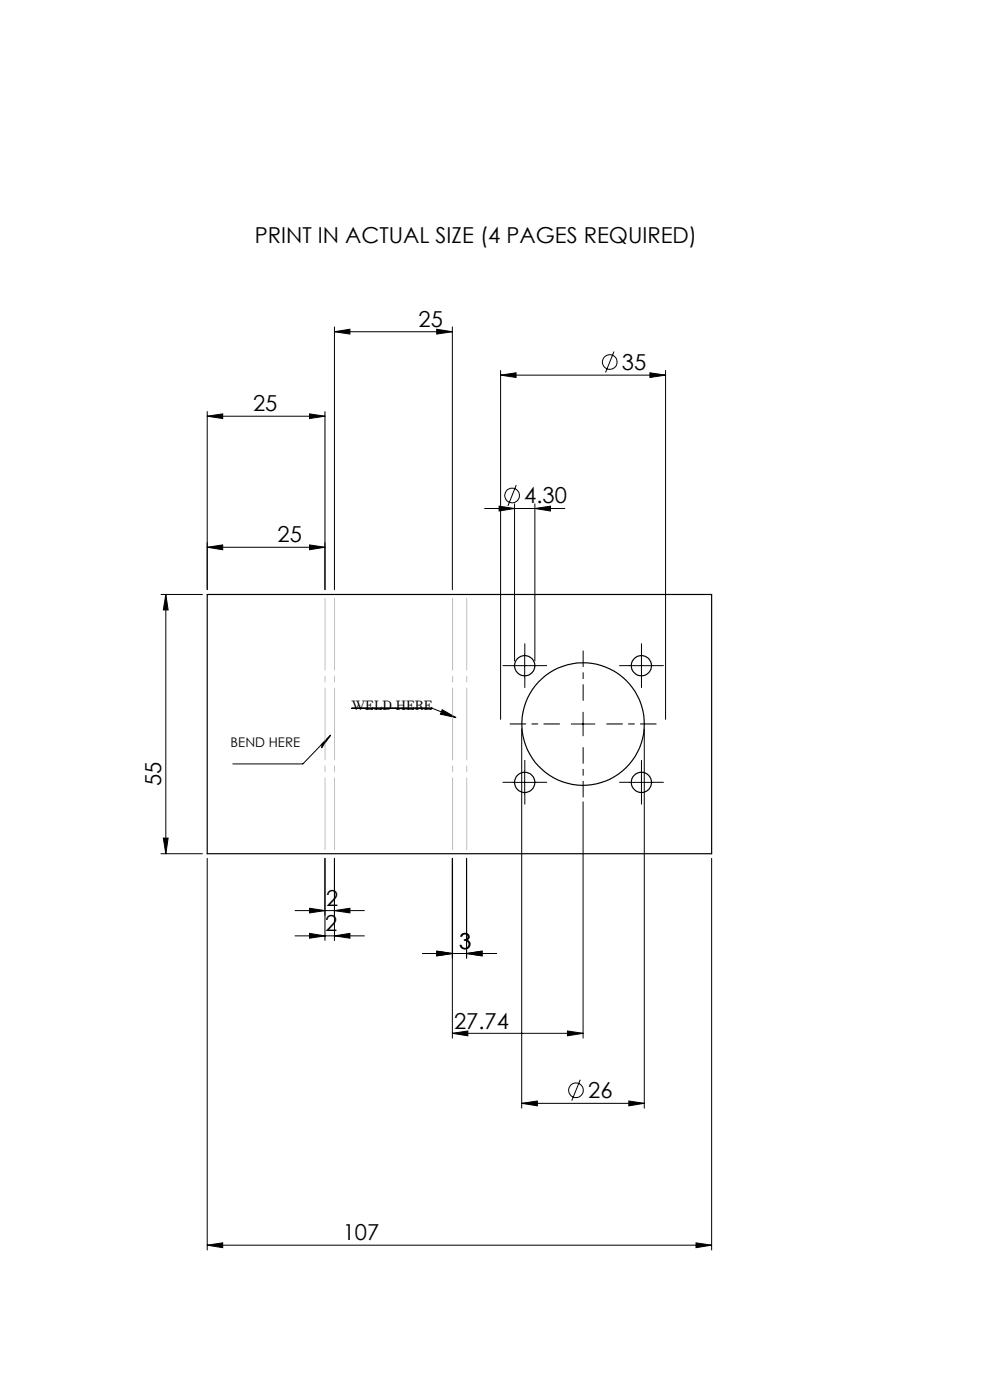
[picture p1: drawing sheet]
<svg xmlns="http://www.w3.org/2000/svg" width="210mm" height="297mm" viewBox="0 0 210 297" stroke-linecap="round" stroke-linejoin="round" font-family="sans-serif">
<g fill="none" stroke="#000" stroke-width=".21">
<path d="M70.9 70.4l3.3-.6v1.1zM70.9 69.4v55.7M70.9 70.4h25.1M92.6 69.8l3.4 .6-3.4 .5zM96 69.4v55.7M106.2 79.6l3.3-.5v1zM106.2 78.6v74M106.2 79.6h35M130.2 74.6l-1.8 4.4M137.9 79.1l3.3 .5-3.3 .5zM141.2 78.6v74M44 88.3l3.2-.5v1z"/>
<path d="M44 87.3v37.8M44 88.3h24.9M65.7 87.8l3.2 .5-3.2 .5zM68.9 87.3v37.8M44 116.1l3.2-.5v1zM44 116.1h24.9M65.7 115.6l3.2 .5-3.2 .5zM102.8 107.9h17M105.9 107.4l3.2 .5-3.2 .5zM109.1 106.9v33.3M109.5 102.9l-1.8 4.4M113.5 107.9l3.3-.5v1z"/>
<path d="M113.5 106.9v33.3M34.1 126.1h8.8M35.2 126.1l.5 3.3h-1.1zM35.2 126.1v55M111.3 138.7v5M136.1 138.7v5M70.1 156l-5.9 6.1h-14.8M70.1 156l-1.9 2.7 .1-.4-.1-.3zM74.6 150.3h17.1l5 1.9M93.8 150.6l2.9 1.6-3.3-.7zM108.8 141.2h5M110.7 154.6v80.5"/>
<path d="M121.2 153.6h5M123.7 151.1v5M133.6 141.2h5M136.7 154.6v80.5M34.6 177.8h1.1l-.5 3.3zM108.8 166h5M111.3 163.5v5M123.7 170.1v50.1M133.6 166h5M136.1 163.5v5M34.1 181.1h8.8M44 182.1v83.1"/>
<path d="M62.6 193.2h14.7M62.6 198.5h14.7M65.7 192.7l3.2 .5-3.2 .5zM65.7 198l3.2 .5-3.2 .5zM68.9 182.1v17.4M70.9 193.2l3.3-.5v1zM70.9 198.5l3.3-.5v1zM70.9 182.1v17.4M96 182.1v38.1M96 182.1v21.2M99 182.1v21.2M151 182.1v83.1"/>
<path d="M89.6 202.3h15.7M92.6 201.8l3.4 .5-3.4 .5zM92.7 201.8l3.3 .5-3.3 .5zM96 219.2l3.2-.5v1zM96 219.2h27.7M99 202.3l3.2-.5v1zM99 202.3l3.3-.5v1zM120.4 218.7l3.3 .5-3.3 .5zM110.7 234.1l3.3-.5v1zM110.7 234.1h26M123.1 229.1l-1.8 4.4M133.4 233.6l3.3 .5-3.3 .5z"/>
<path d="M44 264.2l3.2-.5v1zM44 264.2h107M147.6 263.7l3.4 .5-3.4 .5z"/>
<circle cx="129.4" cy="76.8" r="1.56"/>
<circle cx="108.6" cy="105.1" r="1.55"/>
<circle cx="122.2" cy="231.3" r="1.56"/>
</g>
<path d="M118.7 153.6h-10.5M123.7 158.6v10.5M123.7 148.6v-10.5M128.7 153.6h10.5" fill="none" stroke="#000" stroke-width=".21" stroke-dasharray="15.2 1.3 1.3 1.3" stroke-dashoffset="11.9"/>
<g fill="none" stroke="#000" stroke-width=".21" stroke-dasharray="15.2 1.3 1.3 1.3">
<path d="M111.3 138.7v-2.1M136.1 138.7v-2.1M108.8 141.2h-2.1M111.3 143.7v2.2M113.8 141.2h2.2M133.6 141.2h-2.2M136.1 143.7v2.2M138.6 141.2h2.1M108.8 166h-2.1M111.3 168.5v2.1M111.3 163.5v-2.2M113.8 166h2.2"/>
<path d="M133.6 166h-2.2M136.1 168.5v2.1M136.1 163.5v-2.2M138.6 166h2.1"/>
</g>
<path d="M71 126.1v55M69 181.1v-55M96 181.1v-55M99 181.1v-55" fill="none" stroke="#c0c0c0" stroke-width=".21" stroke-dasharray="15.2 1.3 1.3 1.3" stroke-dashoffset="-.8"/>
<g fill="#000">
<path d="M70.9 70.4l3.3-.6v1.1zM92.6 69.8l3.4 .6-3.4 .5z"/>
<path d="M65.7 87.8l3.2 .5-3.2 .5zM44 88.3l3.2-.5v1zM137.9 79.1l3.3 .5-3.3 .5zM106.2 79.6l3.3-.5v1zM120.4 218.7l3.3 .5-3.3 .5zM96 219.2l3.2-.5v1zM133.4 233.6l3.3 .5-3.3 .5zM110.7 234.1l3.3-.5v1zM113.5 107.9l3.3-.5v1zM105.9 107.4l3.2 .5-3.2 .5z"/>
<path d="M44 116.1l3.2-.5v1zM65.7 115.6l3.2 .5-3.2 .5z"/>
<path d="M70.1 156l-1.9 2.7 .1-.4-.1-.3zM93.8 150.6l2.9 1.6-3.3-.7z"/>
<path d="M34.6 177.8h1.1l-.5 3.3zM35.2 126.1l.5 3.3h-1.1z"/>
<path d="M65.7 192.7l3.2 .5-3.2 .5zM70.9 193.2l3.3-.5v1z"/>
<path d="M65.7 198l3.2 .5-3.2 .5zM70.9 198.5l3.3-.5v1zM92.6 201.8l3.4 .5-3.4 .5zM99 202.3l3.2-.5v1z"/>
<path d="M92.7 201.8l3.3 .5-3.3 .5zM99 202.3l3.3-.5v1z"/>
<path d="M44 264.2l3.2-.5v1zM147.6 263.7l3.4 .5-3.4 .5z"/>
</g>
<g fill="none" stroke="#000" stroke-width=".25">
<path d="M44 126.1h107v55h-107z"/>
<circle cx="111.3" cy="141.2" r="2.15"/>
<circle cx="123.7" cy="153.6" r="13"/>
<circle cx="136.1" cy="141.2" r="2.15"/>
<circle cx="111.3" cy="166" r="2.15"/>
<circle cx="136.1" cy="166" r="2.15"/>
</g>
<g font-size="4.7">
<text x="54" y="51.5">PRINT IN ACTUAL SIZE (4 PAGES REQUIRED)</text>
<text x="88.8" y="69.3">25</text>
<text x="131.9" y="78.5">35</text>
<text x="53.7" y="87.3">25</text>
<text x="111.2" y="106.8">4.30</text>
<text x="58.9" y="115.1">25</text>
<text x="34.2" y="166.8" transform="rotate(-90 34.2 166.8)">55</text>
<text x="69" y="197.5">2</text>
<text x="69.2" y="192.1">2</text>
<text x="97.4" y="201.3">3</text>
<text x="96.3" y="218.2">27.74</text>
<text x="124.8" y="233">26</text>
<text x="72.7" y="263.1">107</text>
</g>
<g font-size="2.8">
<text x="74.6" y="150.7">WELD HERE</text>
<text x="48.9" y="158.6">BEND HERE</text>
</g>
</svg>
